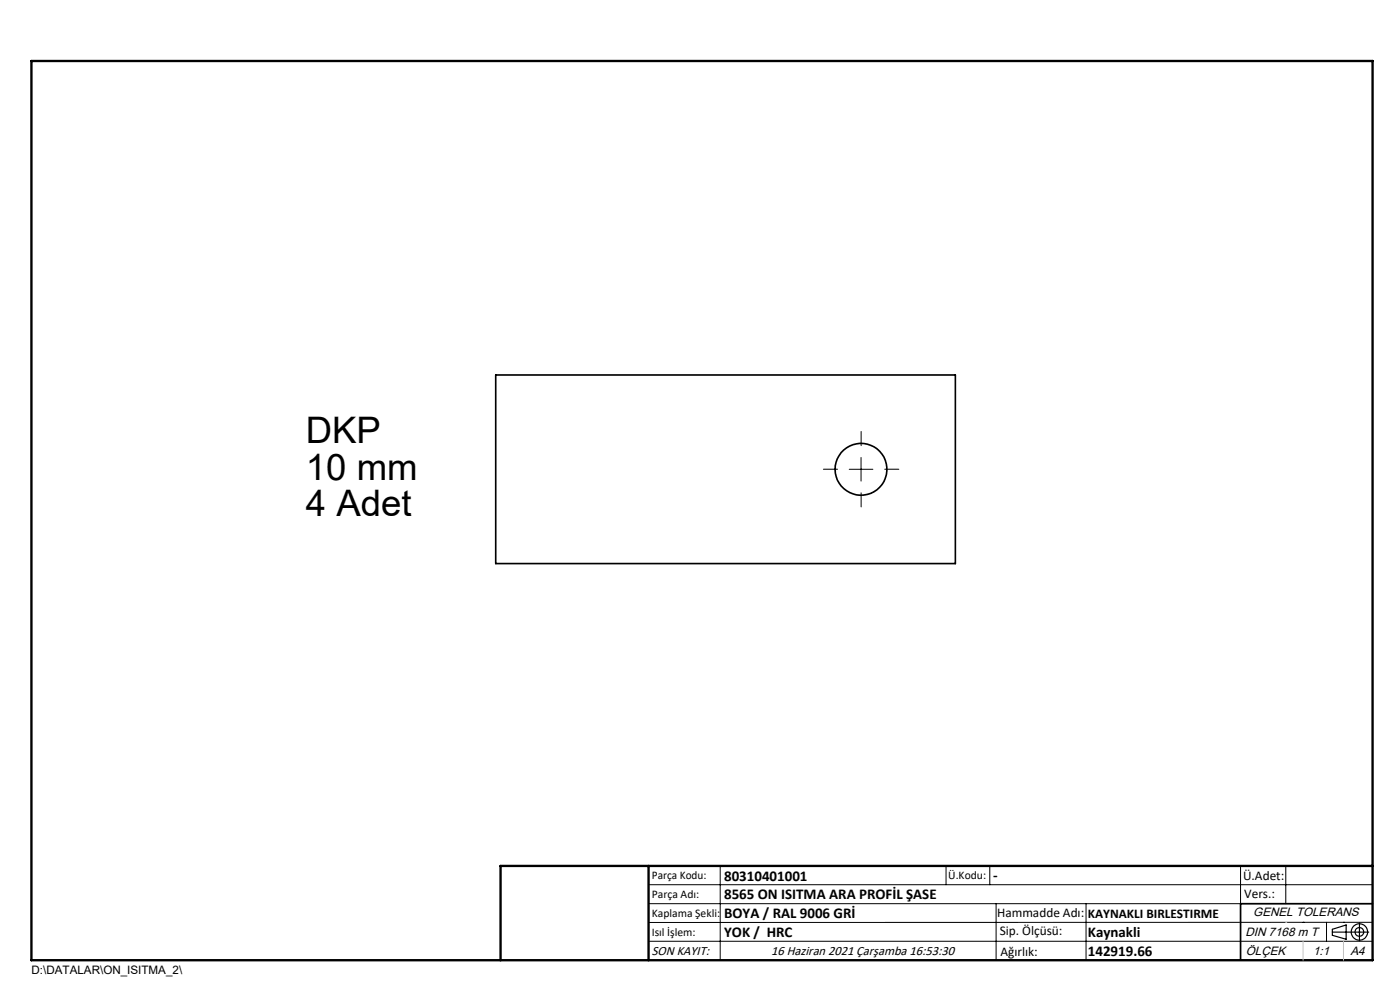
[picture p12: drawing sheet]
<svg xmlns="http://www.w3.org/2000/svg" width="297mm" height="210mm" viewBox="0 0 297 210" stroke-linecap="round" stroke-linejoin="round" font-family="sans-serif">
<g fill="none" stroke="#000" stroke-width=".25">
<path d="M282.6 197.7h7.8M282.6 197.1l3-.9v3l-3-.8zM288.4 195.8v3.8M106.2 203.7h185"/>
<circle cx="288.4" cy="197.7" r="1.74"/>
<circle cx="288.4" cy="197.7" r=".93"/>
</g>
<path d="M177.7 99.5h-3M182.7 94.5v-3M187.7 99.5h3M182.7 104.5v3" fill="none" stroke="#000" stroke-width=".21" stroke-dasharray="15.2 1.3 1.3 1.3"/>
<g fill="none" stroke="#000" stroke-width=".21">
<path d="M180.2 99.5h5M182.7 97v5.1M137.6 187.7h153.6M137.6 191.7h153.6M137.6 199.7h153.6M152.8 183.7v20M200.7 183.7v4M210 183.7v4M211.3 191.7v12M230.4 191.7v12M263.2 183.7v20M272.8 183.7v8"/>
<path d="M276.4 195.6h.1M281.4 195.6v4.1M285 195.6h.1M291.2 195.6l-153.6 .1"/>
</g>
<g fill="none" stroke="#000" stroke-width=".35">
<path d="M105.2 79.5h97.5v40h-97.5zM291.2 191.7h-28v12"/>
<circle cx="182.7" cy="99.5" r="5.5"/>
</g>
<path d="M6.7 12.9h284.5v190.8h-284.5zM137.6 183.7v20M291.2 183.7h-185v20" fill="none" stroke="#000" stroke-width=".5"/>
<path d="M276.4 199.7v4M285 199.7v4" fill="none" stroke="#c0c0c0" stroke-width=".21"/>
<path d="M272.8 195.6h.1" fill="none" stroke="#c0c0c0" stroke-width=".25"/>
<g font-size="7.8">
<text x="64.9" y="94">DKP</text>
<text x="64.9" y="101.7">10 mm</text>
<text x="64.9" y="109.5">4 Adet</text>
</g>
<g font-size="3.2">
<text x="153.6" y="186.8">80310401001</text>
<text x="153.6" y="190.8">8565 ON ISITMA ARA PROFİL ŞASE</text>
<text x="210.7" y="186.6">-</text>
<text x="153.6" y="194.8">BOYA / RAL 9006 GRİ</text>
<text x="153.6" y="198.8">YOK / HRC</text>
<text x="230.8" y="198.7">Kaynakli</text>
<text x="230.8" y="202.8">142919.66</text>
</g>
<g font-size="2.8">
<text x="263.7" y="186.7">Ü.Adet:</text>
<text x="263.9" y="190.5">Vers.:</text>
<text x="211.5" y="194.5">Hammadde Adı:</text>
<text x="230.8" y="194.7">KAYNAKLI BIRLESTIRME</text>
<text x="138.3" y="202.6">SON KAYIT:</text>
<text x="163.6" y="202.6">16 Haziran 2021 Çarşamba 16:53:30</text>
<text x="212.1" y="198.4">Sip. Ölçüsü:</text>
<text x="212.2" y="202.7">Ağırlık:</text>
</g>
<g font-size="2.6">
<text x="265.9" y="194.4">GENEL TOLERANS</text>
<text x="264.2" y="198.5">DIN 7168 m T</text>
<text x="264.3" y="202.6">ÖLÇEK</text>
<text x="278.5" y="202.6">1:1</text>
<text x="286.5" y="202.6">A4</text>
</g>
<g font-size="2.5">
<text x="138.3" y="186.4">Parça Kodu:</text>
<text x="138.3" y="190.5">Parça Adı:</text>
<text x="201.2" y="186.5">Ü.Kodu:</text>
<text x="138.3" y="194.5">Kaplama Şekli:</text>
<text x="138.3" y="198.6">Isıl İşlem:</text>
<text x="6.7" y="206.7">D:\DATALAR\ON_ISITMA_2\</text>
</g>
</svg>
